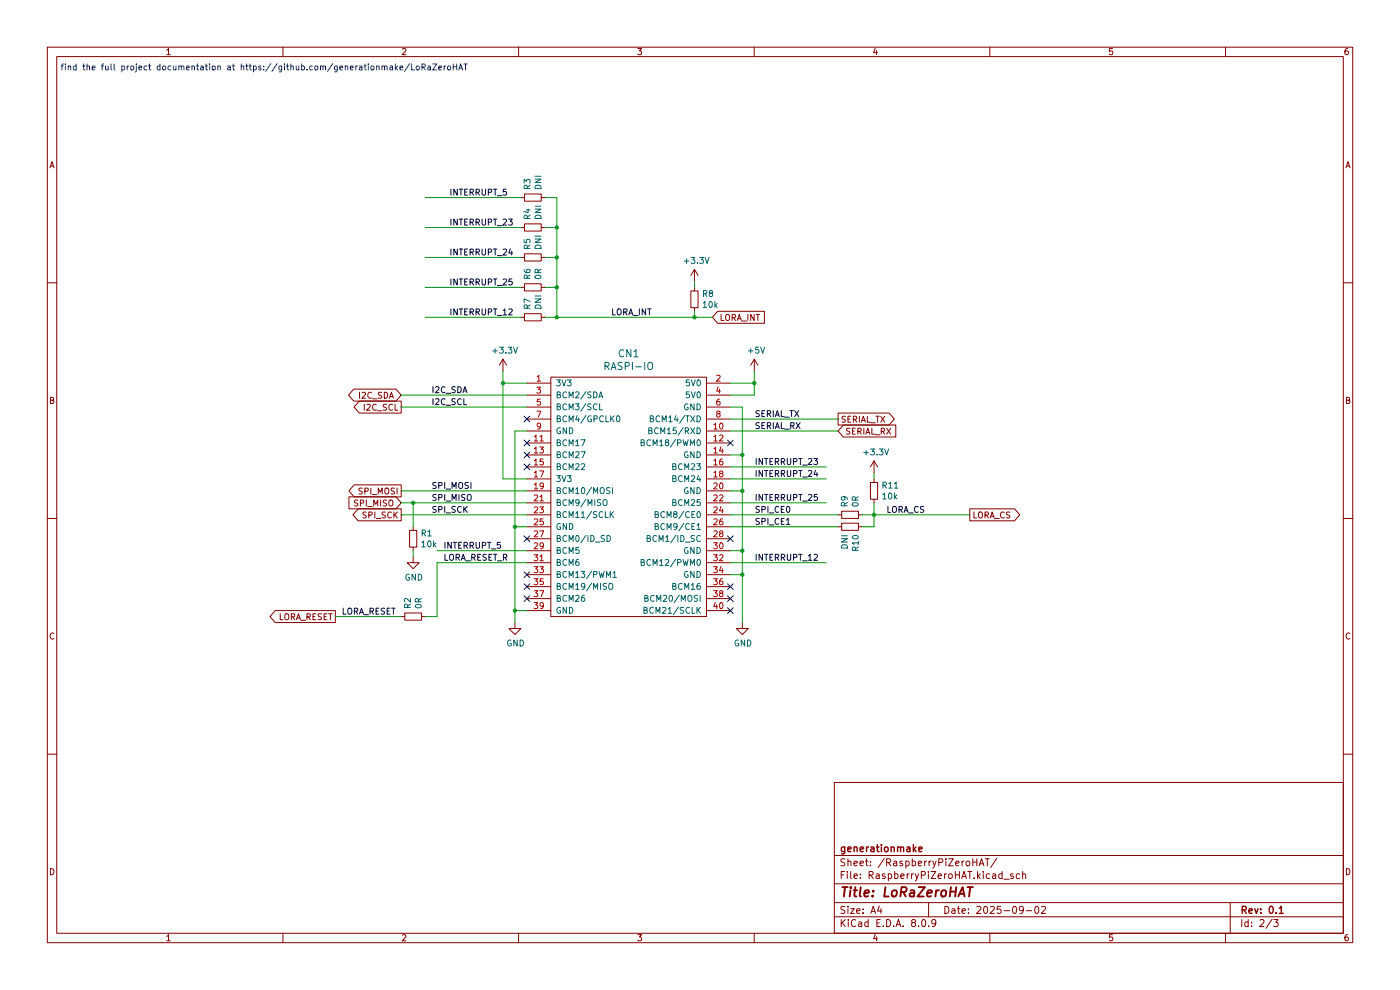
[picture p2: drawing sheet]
(kicad_sch
 (version 20231120)
 (generator "eeschema")
 (generator_version "8.0")
 (paper "A4")
 (title_block
  (title "LoRaZeroHAT")
  (date "2025-09-02")
  (rev "0.1")
  (company "generationmake"))
 (lib_symbols
  (symbol "CANFDZeroHAT-rescue:RASPI-IO-MODULE_compute"
   (pin_names
    (offset 1.016)) (exclude_from_sim no) (in_bom yes) (on_board yes)
   (property "Reference" "CN" (at 0 26.67 0) (effects (font (size 1.524 1.524))))
   (property "Value" "RASPI-IO-MODULE_compute" (at 0 -26.67 0) (effects (font (size 1.524 1.524))))
   (property "Footprint" "pin_headers:Pin_Header_Straight_2x20" (at -2.54 24.13 0) (effects (font (size 1.524 1.524)) (hide yes)))
   (property "Datasheet" "" (at 0 0 0) (effects (font (size 1.524 1.524))))
   (property "Description" "" (at 0 0 0) (effects (font (size 1.27 1.27)) (hide yes)))
   (symbol "RASPI-IO-MODULE_compute_0_1"
    (rectangle (start -16.51 25.4) (end 16.51 -25.4) (stroke (width 0) (type default)) (fill (type none))))
   (symbol "RASPI-IO-MODULE_compute_1_1"
    (pin input line (at -21.59 24.13 0) (length 5.08) (name "3V3" (effects (font (size 1.27 1.27)))) (number "1" (effects (font (size 1.27 1.27)))))
    (pin input line (at 21.59 13.97 180) (length 5.08) (name "BCM15/RXD" (effects (font (size 1.27 1.27)))) (number "10" (effects (font (size 1.27 1.27)))))
    (pin input line (at -21.59 11.43 0) (length 5.08) (name "BCM17" (effects (font (size 1.27 1.27)))) (number "11" (effects (font (size 1.27 1.27)))))
    (pin input line (at 21.59 11.43 180) (length 5.08) (name "BCM18/PWM0" (effects (font (size 1.27 1.27)))) (number "12" (effects (font (size 1.27 1.27)))))
    (pin input line (at -21.59 8.89 0) (length 5.08) (name "BCM27" (effects (font (size 1.27 1.27)))) (number "13" (effects (font (size 1.27 1.27)))))
    (pin input line (at 21.59 8.89 180) (length 5.08) (name "GND" (effects (font (size 1.27 1.27)))) (number "14" (effects (font (size 1.27 1.27)))))
    (pin input line (at -21.59 6.35 0) (length 5.08) (name "BCM22" (effects (font (size 1.27 1.27)))) (number "15" (effects (font (size 1.27 1.27)))))
    (pin input line (at 21.59 6.35 180) (length 5.08) (name "BCM23" (effects (font (size 1.27 1.27)))) (number "16" (effects (font (size 1.27 1.27)))))
    (pin input line (at -21.59 3.81 0) (length 5.08) (name "3V3" (effects (font (size 1.27 1.27)))) (number "17" (effects (font (size 1.27 1.27)))))
    (pin input line (at 21.59 3.81 180) (length 5.08) (name "BCM24" (effects (font (size 1.27 1.27)))) (number "18" (effects (font (size 1.27 1.27)))))
    (pin input line (at -21.59 1.27 0) (length 5.08) (name "BCM10/MOSI" (effects (font (size 1.27 1.27)))) (number "19" (effects (font (size 1.27 1.27)))))
    (pin input line (at 21.59 24.13 180) (length 5.08) (name "5V0" (effects (font (size 1.27 1.27)))) (number "2" (effects (font (size 1.27 1.27)))))
    (pin input line (at 21.59 1.27 180) (length 5.08) (name "GND" (effects (font (size 1.27 1.27)))) (number "20" (effects (font (size 1.27 1.27)))))
    (pin input line (at -21.59 -1.27 0) (length 5.08) (name "BCM9/MISO" (effects (font (size 1.27 1.27)))) (number "21" (effects (font (size 1.27 1.27)))))
    (pin input line (at 21.59 -1.27 180) (length 5.08) (name "BCM25" (effects (font (size 1.27 1.27)))) (number "22" (effects (font (size 1.27 1.27)))))
    (pin input line (at -21.59 -3.81 0) (length 5.08) (name "BCM11/SCLK" (effects (font (size 1.27 1.27)))) (number "23" (effects (font (size 1.27 1.27)))))
    (pin input line (at 21.59 -3.81 180) (length 5.08) (name "BCM8/CE0" (effects (font (size 1.27 1.27)))) (number "24" (effects (font (size 1.27 1.27)))))
    (pin input line (at -21.59 -6.35 0) (length 5.08) (name "GND" (effects (font (size 1.27 1.27)))) (number "25" (effects (font (size 1.27 1.27)))))
    (pin input line (at 21.59 -6.35 180) (length 5.08) (name "BCM9/CE1" (effects (font (size 1.27 1.27)))) (number "26" (effects (font (size 1.27 1.27)))))
    (pin input line (at -21.59 -8.89 0) (length 5.08) (name "BCM0/ID_SD" (effects (font (size 1.27 1.27)))) (number "27" (effects (font (size 1.27 1.27)))))
    (pin input line (at 21.59 -8.89 180) (length 5.08) (name "BCM1/ID_SC" (effects (font (size 1.27 1.27)))) (number "28" (effects (font (size 1.27 1.27)))))
    (pin input line (at -21.59 -11.43 0) (length 5.08) (name "BCM5" (effects (font (size 1.27 1.27)))) (number "29" (effects (font (size 1.27 1.27)))))
    (pin input line (at -21.59 21.59 0) (length 5.08) (name "BCM2/SDA" (effects (font (size 1.27 1.27)))) (number "3" (effects (font (size 1.27 1.27)))))
    (pin input line (at 21.59 -11.43 180) (length 5.08) (name "GND" (effects (font (size 1.27 1.27)))) (number "30" (effects (font (size 1.27 1.27)))))
    (pin input line (at -21.59 -13.97 0) (length 5.08) (name "BCM6" (effects (font (size 1.27 1.27)))) (number "31" (effects (font (size 1.27 1.27)))))
    (pin input line (at 21.59 -13.97 180) (length 5.08) (name "BCM12/PWM0" (effects (font (size 1.27 1.27)))) (number "32" (effects (font (size 1.27 1.27)))))
    (pin input line (at -21.59 -16.51 0) (length 5.08) (name "BCM13/PWM1" (effects (font (size 1.27 1.27)))) (number "33" (effects (font (size 1.27 1.27)))))
    (pin input line (at 21.59 -16.51 180) (length 5.08) (name "GND" (effects (font (size 1.27 1.27)))) (number "34" (effects (font (size 1.27 1.27)))))
    (pin input line (at -21.59 -19.05 0) (length 5.08) (name "BCM19/MISO" (effects (font (size 1.27 1.27)))) (number "35" (effects (font (size 1.27 1.27)))))
    (pin input line (at 21.59 -19.05 180) (length 5.08) (name "BCM16" (effects (font (size 1.27 1.27)))) (number "36" (effects (font (size 1.27 1.27)))))
    (pin input line (at -21.59 -21.59 0) (length 5.08) (name "BCM26" (effects (font (size 1.27 1.27)))) (number "37" (effects (font (size 1.27 1.27)))))
    (pin input line (at 21.59 -21.59 180) (length 5.08) (name "BCM20/MOSI" (effects (font (size 1.27 1.27)))) (number "38" (effects (font (size 1.27 1.27)))))
    (pin input line (at -21.59 -24.13 0) (length 5.08) (name "GND" (effects (font (size 1.27 1.27)))) (number "39" (effects (font (size 1.27 1.27)))))
    (pin input line (at 21.59 21.59 180) (length 5.08) (name "5V0" (effects (font (size 1.27 1.27)))) (number "4" (effects (font (size 1.27 1.27)))))
    (pin input line (at 21.59 -24.13 180) (length 5.08) (name "BCM21/SCLK" (effects (font (size 1.27 1.27)))) (number "40" (effects (font (size 1.27 1.27)))))
    (pin input line (at -21.59 19.05 0) (length 5.08) (name "BCM3/SCL" (effects (font (size 1.27 1.27)))) (number "5" (effects (font (size 1.27 1.27)))))
    (pin input line (at 21.59 19.05 180) (length 5.08) (name "GND" (effects (font (size 1.27 1.27)))) (number "6" (effects (font (size 1.27 1.27)))))
    (pin input line (at -21.59 16.51 0) (length 5.08) (name "BCM4/GPCLK0" (effects (font (size 1.27 1.27)))) (number "7" (effects (font (size 1.27 1.27)))))
    (pin input line (at 21.59 16.51 180) (length 5.08) (name "BCM14/TXD" (effects (font (size 1.27 1.27)))) (number "8" (effects (font (size 1.27 1.27)))))
    (pin input line (at -21.59 13.97 0) (length 5.08) (name "GND" (effects (font (size 1.27 1.27)))) (number "9" (effects (font (size 1.27 1.27)))))))
  (symbol "Device:R_Small"
   (pin_numbers hide)
   (pin_names
    (offset 0.254) hide) (exclude_from_sim no) (in_bom yes) (on_board yes)
   (property "Reference" "R" (at 0.762 0.508 0) (effects (font (size 1.27 1.27)) (justify left)))
   (property "Value" "R_Small" (at 0.762 -1.016 0) (effects (font (size 1.27 1.27)) (justify left)))
   (property "Footprint" "" (at 0 0 0) (effects (font (size 1.27 1.27)) (hide yes)))
   (property "Datasheet" "~" (at 0 0 0) (effects (font (size 1.27 1.27)) (hide yes)))
   (property "Description" "Resistor, small symbol" (at 0 0 0) (effects (font (size 1.27 1.27)) (hide yes)))
   (symbol "R_Small_0_1"
    (rectangle (start -0.762 1.778) (end 0.762 -1.778) (stroke (width 0.2032) (type default)) (fill (type none))))
   (symbol "R_Small_1_1"
    (pin passive line (at 0 2.54 270) (length 0.762) (name "~" (effects (font (size 1.27 1.27)))) (number "1" (effects (font (size 1.27 1.27)))))
    (pin passive line (at 0 -2.54 90) (length 0.762) (name "~" (effects (font (size 1.27 1.27)))) (number "2" (effects (font (size 1.27 1.27)))))))
  (symbol "power:+3.3V"
   (power)
   (pin_names
    (offset 0)) (exclude_from_sim no) (in_bom yes) (on_board yes)
   (property "Reference" "#PWR" (at 0 -3.81 0) (effects (font (size 1.27 1.27)) (hide yes)))
   (property "Value" "+3.3V" (at 0 3.556 0) (effects (font (size 1.27 1.27))))
   (property "Footprint" "" (at 0 0 0) (effects (font (size 1.27 1.27)) (hide yes)))
   (property "Datasheet" "" (at 0 0 0) (effects (font (size 1.27 1.27)) (hide yes)))
   (property "Description" "Power symbol creates a global label with name \"+3.3V\"" (at 0 0 0) (effects (font (size 1.27 1.27)) (hide yes)))
   (symbol "+3.3V_0_1"
    (polyline (pts (xy -0.762 1.27) (xy 0 2.54)) (stroke (width 0) (type default)) (fill (type none)))
    (polyline (pts (xy 0 0) (xy 0 2.54)) (stroke (width 0) (type default)) (fill (type none)))
    (polyline (pts (xy 0 2.54) (xy 0.762 1.27)) (stroke (width 0) (type default)) (fill (type none))))
   (symbol "+3.3V_1_1"
    (pin power_in line (at 0 0 90) (length 0) hide (name "+3.3V" (effects (font (size 1.27 1.27)))) (number "1" (effects (font (size 1.27 1.27)))))))
  (symbol "power:+5V"
   (power)
   (pin_names
    (offset 0)) (exclude_from_sim no) (in_bom yes) (on_board yes)
   (property "Reference" "#PWR" (at 0 -3.81 0) (effects (font (size 1.27 1.27)) (hide yes)))
   (property "Value" "+5V" (at 0 3.556 0) (effects (font (size 1.27 1.27))))
   (property "Footprint" "" (at 0 0 0) (effects (font (size 1.27 1.27)) (hide yes)))
   (property "Datasheet" "" (at 0 0 0) (effects (font (size 1.27 1.27)) (hide yes)))
   (property "Description" "Power symbol creates a global label with name \"+5V\"" (at 0 0 0) (effects (font (size 1.27 1.27)) (hide yes)))
   (symbol "+5V_0_1"
    (polyline (pts (xy -0.762 1.27) (xy 0 2.54)) (stroke (width 0) (type default)) (fill (type none)))
    (polyline (pts (xy 0 0) (xy 0 2.54)) (stroke (width 0) (type default)) (fill (type none)))
    (polyline (pts (xy 0 2.54) (xy 0.762 1.27)) (stroke (width 0) (type default)) (fill (type none))))
   (symbol "+5V_1_1"
    (pin power_in line (at 0 0 90) (length 0) hide (name "+5V" (effects (font (size 1.27 1.27)))) (number "1" (effects (font (size 1.27 1.27)))))))
  (symbol "power:GND"
   (power)
   (pin_names
    (offset 0)) (exclude_from_sim no) (in_bom yes) (on_board yes)
   (property "Reference" "#PWR" (at 0 -6.35 0) (effects (font (size 1.27 1.27)) (hide yes)))
   (property "Value" "GND" (at 0 -3.81 0) (effects (font (size 1.27 1.27))))
   (property "Footprint" "" (at 0 0 0) (effects (font (size 1.27 1.27)) (hide yes)))
   (property "Datasheet" "" (at 0 0 0) (effects (font (size 1.27 1.27)) (hide yes)))
   (property "Description" "Power symbol creates a global label with name \"GND\" , ground" (at 0 0 0) (effects (font (size 1.27 1.27)) (hide yes)))
   (symbol "GND_0_1"
    (polyline (pts (xy 0 0) (xy 0 -1.27) (xy 1.27 -1.27) (xy 0 -2.54) (xy -1.27 -1.27) (xy 0 -1.27)) (stroke (width 0) (type default)) (fill (type none))))
   (symbol "GND_1_1"
    (pin power_in line (at 0 0 270) (length 0) hide (name "GND" (effects (font (size 1.27 1.27)))) (number "1" (effects (font (size 1.27 1.27))))))))
 (junction
  (at 109.22 129.54)
  (diameter 0)
  (color 0 0 0 0))
 (junction
  (at 106.68 81.28)
  (diameter 0)
  (color 0 0 0 0))
 (junction
  (at 118.11 48.26)
  (diameter 0)
  (color 0 0 0 0))
 (junction
  (at 109.22 111.76)
  (diameter 0)
  (color 0 0 0 0))
 (junction
  (at 157.48 121.92)
  (diameter 0)
  (color 0 0 0 0))
 (junction
  (at 118.11 67.31)
  (diameter 0)
  (color 0 0 0 0))
 (junction
  (at 118.11 60.96)
  (diameter 0)
  (color 0 0 0 0))
 (junction
  (at 118.11 54.61)
  (diameter 0)
  (color 0 0 0 0))
 (junction
  (at 157.48 104.14)
  (diameter 0)
  (color 0 0 0 0))
 (junction
  (at 147.32 67.31)
  (diameter 0)
  (color 0 0 0 0))
 (junction
  (at 185.42 109.22)
  (diameter 0)
  (color 0 0 0 0))
 (junction
  (at 157.48 116.84)
  (diameter 0)
  (color 0 0 0 0))
 (junction
  (at 157.48 96.52)
  (diameter 0)
  (color 0 0 0 0))
 (junction
  (at 87.63 106.68)
  (diameter 0)
  (color 0 0 0 0))
 (junction
  (at 160.02 81.28)
  (diameter 0)
  (color 0 0 0 0))
 (no_connect
  (at 111.76 93.98))
 (no_connect
  (at 111.76 96.52))
 (no_connect
  (at 111.76 127))
 (no_connect
  (at 111.76 124.46))
 (no_connect
  (at 111.76 121.92))
 (no_connect
  (at 111.76 88.9))
 (no_connect
  (at 111.76 99.06))
 (no_connect
  (at 154.94 124.46))
 (no_connect
  (at 154.94 114.3))
 (no_connect
  (at 154.94 129.54))
 (no_connect
  (at 154.94 127))
 (no_connect
  (at 154.94 93.98))
 (no_connect
  (at 111.76 114.3))
 (wire
  (pts (xy 90.17 54.61) (xy 110.49 54.61))
  (stroke (width 0) (type default)))
 (wire
  (pts (xy 147.32 67.31) (xy 151.13 67.31))
  (stroke (width 0) (type default)))
 (wire
  (pts (xy 182.88 109.22) (xy 185.42 109.22))
  (stroke (width 0) (type default)))
 (wire
  (pts (xy 90.17 60.96) (xy 110.49 60.96))
  (stroke (width 0) (type default)))
 (wire
  (pts (xy 154.94 81.28) (xy 160.02 81.28))
  (stroke (width 0) (type default)))
 (wire
  (pts (xy 118.11 54.61) (xy 118.11 60.96))
  (stroke (width 0) (type default)))
 (wire
  (pts (xy 92.71 116.84) (xy 111.76 116.84))
  (stroke (width 0) (type default)))
 (wire
  (pts (xy 92.71 119.38) (xy 92.71 130.81))
  (stroke (width 0) (type default)))
 (wire
  (pts (xy 85.09 106.68) (xy 87.63 106.68))
  (stroke (width 0) (type default)))
 (wire
  (pts (xy 157.48 116.84) (xy 157.48 121.92))
  (stroke (width 0) (type default)))
 (wire
  (pts (xy 85.09 86.36) (xy 111.76 86.36))
  (stroke (width 0) (type default)))
 (wire
  (pts (xy 115.57 60.96) (xy 118.11 60.96))
  (stroke (width 0) (type default)))
 (wire
  (pts (xy 154.94 121.92) (xy 157.48 121.92))
  (stroke (width 0) (type default)))
 (wire
  (pts (xy 177.8 111.76) (xy 154.94 111.76))
  (stroke (width 0) (type default)))
 (wire
  (pts (xy 106.68 81.28) (xy 106.68 78.74))
  (stroke (width 0) (type default)))
 (wire
  (pts (xy 154.94 96.52) (xy 157.48 96.52))
  (stroke (width 0) (type default)))
 (wire
  (pts (xy 90.17 67.31) (xy 110.49 67.31))
  (stroke (width 0) (type default)))
 (wire
  (pts (xy 115.57 54.61) (xy 118.11 54.61))
  (stroke (width 0) (type default)))
 (wire
  (pts (xy 90.17 41.91) (xy 110.49 41.91))
  (stroke (width 0) (type default)))
 (wire
  (pts (xy 185.42 100.33) (xy 185.42 101.6))
  (stroke (width 0) (type default)))
 (wire
  (pts (xy 90.17 48.26) (xy 110.49 48.26))
  (stroke (width 0) (type default)))
 (wire
  (pts (xy 157.48 104.14) (xy 157.48 116.84))
  (stroke (width 0) (type default)))
 (wire
  (pts (xy 154.94 86.36) (xy 157.48 86.36))
  (stroke (width 0) (type default)))
 (wire
  (pts (xy 154.94 99.06) (xy 175.26 99.06))
  (stroke (width 0) (type default)))
 (wire
  (pts (xy 71.12 130.81) (xy 85.09 130.81))
  (stroke (width 0) (type default)))
 (wire
  (pts (xy 157.48 86.36) (xy 157.48 96.52))
  (stroke (width 0) (type default)))
 (wire
  (pts (xy 177.8 88.9) (xy 154.94 88.9))
  (stroke (width 0) (type default)))
 (wire
  (pts (xy 111.76 101.6) (xy 106.68 101.6))
  (stroke (width 0) (type default)))
 (wire
  (pts (xy 154.94 83.82) (xy 160.02 83.82))
  (stroke (width 0) (type default)))
 (wire
  (pts (xy 177.8 109.22) (xy 154.94 109.22))
  (stroke (width 0) (type default)))
 (wire
  (pts (xy 185.42 111.76) (xy 185.42 109.22))
  (stroke (width 0) (type default)))
 (wire
  (pts (xy 185.42 106.68) (xy 185.42 109.22))
  (stroke (width 0) (type default)))
 (wire
  (pts (xy 111.76 81.28) (xy 106.68 81.28))
  (stroke (width 0) (type default)))
 (wire
  (pts (xy 157.48 96.52) (xy 157.48 104.14))
  (stroke (width 0) (type default)))
 (wire
  (pts (xy 154.94 116.84) (xy 157.48 116.84))
  (stroke (width 0) (type default)))
 (wire
  (pts (xy 85.09 104.14) (xy 111.76 104.14))
  (stroke (width 0) (type default)))
 (wire
  (pts (xy 92.71 119.38) (xy 111.76 119.38))
  (stroke (width 0) (type default)))
 (wire
  (pts (xy 111.76 129.54) (xy 109.22 129.54))
  (stroke (width 0) (type default)))
 (wire
  (pts (xy 154.94 104.14) (xy 157.48 104.14))
  (stroke (width 0) (type default)))
 (wire
  (pts (xy 157.48 121.92) (xy 157.48 132.08))
  (stroke (width 0) (type default)))
 (wire
  (pts (xy 160.02 81.28) (xy 160.02 83.82))
  (stroke (width 0) (type default)))
 (wire
  (pts (xy 154.94 119.38) (xy 175.26 119.38))
  (stroke (width 0) (type default)))
 (wire
  (pts (xy 109.22 91.44) (xy 109.22 111.76))
  (stroke (width 0) (type default)))
 (wire
  (pts (xy 109.22 129.54) (xy 109.22 132.08))
  (stroke (width 0) (type default)))
 (wire
  (pts (xy 92.71 130.81) (xy 90.17 130.81))
  (stroke (width 0) (type default)))
 (wire
  (pts (xy 106.68 101.6) (xy 106.68 81.28))
  (stroke (width 0) (type default)))
 (wire
  (pts (xy 85.09 83.82) (xy 111.76 83.82))
  (stroke (width 0) (type default)))
 (wire
  (pts (xy 111.76 91.44) (xy 109.22 91.44))
  (stroke (width 0) (type default)))
 (wire
  (pts (xy 177.8 91.44) (xy 154.94 91.44))
  (stroke (width 0) (type default)))
 (wire
  (pts (xy 87.63 106.68) (xy 111.76 106.68))
  (stroke (width 0) (type default)))
 (wire
  (pts (xy 115.57 67.31) (xy 118.11 67.31))
  (stroke (width 0) (type default)))
 (wire
  (pts (xy 85.09 109.22) (xy 111.76 109.22))
  (stroke (width 0) (type default)))
 (wire
  (pts (xy 147.32 66.04) (xy 147.32 67.31))
  (stroke (width 0) (type default)))
 (wire
  (pts (xy 87.63 106.68) (xy 87.63 111.76))
  (stroke (width 0) (type default)))
 (wire
  (pts (xy 154.94 101.6) (xy 175.26 101.6))
  (stroke (width 0) (type default)))
 (wire
  (pts (xy 87.63 116.84) (xy 87.63 118.11))
  (stroke (width 0) (type default)))
 (wire
  (pts (xy 160.02 78.74) (xy 160.02 81.28))
  (stroke (width 0) (type default)))
 (wire
  (pts (xy 147.32 59.69) (xy 147.32 60.96))
  (stroke (width 0) (type default)))
 (wire
  (pts (xy 185.42 109.22) (xy 205.74 109.22))
  (stroke (width 0) (type default)))
 (wire
  (pts (xy 118.11 41.91) (xy 115.57 41.91))
  (stroke (width 0) (type default)))
 (wire
  (pts (xy 154.94 106.68) (xy 175.26 106.68))
  (stroke (width 0) (type default)))
 (wire
  (pts (xy 115.57 48.26) (xy 118.11 48.26))
  (stroke (width 0) (type default)))
 (wire
  (pts (xy 111.76 111.76) (xy 109.22 111.76))
  (stroke (width 0) (type default)))
 (wire
  (pts (xy 118.11 41.91) (xy 118.11 48.26))
  (stroke (width 0) (type default)))
 (wire
  (pts (xy 182.88 111.76) (xy 185.42 111.76))
  (stroke (width 0) (type default)))
 (wire
  (pts (xy 118.11 60.96) (xy 118.11 67.31))
  (stroke (width 0) (type default)))
 (wire
  (pts (xy 118.11 48.26) (xy 118.11 54.61))
  (stroke (width 0) (type default)))
 (wire
  (pts (xy 118.11 67.31) (xy 147.32 67.31))
  (stroke (width 0) (type default)))
 (wire
  (pts (xy 109.22 111.76) (xy 109.22 129.54))
  (stroke (width 0) (type default)))
 (text "find the full project documentation at https://github.com/generationmake/LoRaZeroHAT"
  (exclude_from_sim no)
  (at 12.7 15.24 0)
  (effects (font (size 1.27 1.27)) (justify left bottom)))
 (label "SPI_CE0"
  (at 160.02 109.22 0)
  (effects (font (size 1.27 1.27)) (justify left bottom)))
 (label "INTERRUPT_12"
  (at 160.02 119.38 0)
  (effects (font (size 1.27 1.27)) (justify left bottom)))
 (label "INTERRUPT_24"
  (at 160.02 101.6 0)
  (effects (font (size 1.27 1.27)) (justify left bottom)))
 (label "INTERRUPT_25"
  (at 160.02 106.68 0)
  (effects (font (size 1.27 1.27)) (justify left bottom)))
 (label "LORA_INT"
  (at 129.54 67.31 0)
  (effects (font (size 1.27 1.27)) (justify left bottom)))
 (label "LORA_CS"
  (at 187.96 109.22 0)
  (effects (font (size 1.27 1.27)) (justify left bottom)))
 (label "LORA_RESET_R"
  (at 93.98 119.38 0)
  (effects (font (size 1.27 1.27)) (justify left bottom)))
 (label "INTERRUPT_12"
  (at 95.25 67.31 0)
  (effects (font (size 1.27 1.27)) (justify left bottom)))
 (label "INTERRUPT_24"
  (at 95.25 54.61 0)
  (effects (font (size 1.27 1.27)) (justify left bottom)))
 (label "LORA_RESET"
  (at 72.39 130.81 0)
  (effects (font (size 1.27 1.27)) (justify left bottom)))
 (label "INTERRUPT_23"
  (at 95.25 48.26 0)
  (effects (font (size 1.27 1.27)) (justify left bottom)))
 (label "INTERRUPT_5"
  (at 95.25 41.91 0)
  (effects (font (size 1.27 1.27)) (justify left bottom)))
 (label "I2C_SDA"
  (at 91.44 83.82 0)
  (effects (font (size 1.27 1.27)) (justify left bottom)))
 (label "INTERRUPT_23"
  (at 160.02 99.06 0)
  (effects (font (size 1.27 1.27)) (justify left bottom)))
 (label "INTERRUPT_5"
  (at 93.98 116.84 0)
  (effects (font (size 1.27 1.27)) (justify left bottom)))
 (label "SERIAL_TX"
  (at 160.02 88.9 0)
  (effects (font (size 1.27 1.27)) (justify left bottom)))
 (label "I2C_SCL"
  (at 91.44 86.36 0)
  (effects (font (size 1.27 1.27)) (justify left bottom)))
 (label "SERIAL_RX"
  (at 160.02 91.44 0)
  (effects (font (size 1.27 1.27)) (justify left bottom)))
 (label "SPI_MOSI"
  (at 91.44 104.14 0)
  (effects (font (size 1.27 1.27)) (justify left bottom)))
 (label "INTERRUPT_25"
  (at 95.25 60.96 0)
  (effects (font (size 1.27 1.27)) (justify left bottom)))
 (label "SPI_MISO"
  (at 91.44 106.68 0)
  (effects (font (size 1.27 1.27)) (justify left bottom)))
 (label "SPI_SCK"
  (at 91.44 109.22 0)
  (effects (font (size 1.27 1.27)) (justify left bottom)))
 (label "SPI_CE1"
  (at 160.02 111.76 0)
  (effects (font (size 1.27 1.27)) (justify left bottom)))
 (global_label "LORA_INT"
  (shape input)
  (at 151.13 67.31 0)
  (fields_autoplaced yes)
  (effects (font (size 1.27 1.27)) (justify left))
  (property "Intersheetrefs" "${INTERSHEET_REFS}" (at 162.7029 67.31 0) (effects (font (size 1.27 1.27)) (justify left) (hide yes))))
 (global_label "LORA_RESET"
  (shape output)
  (at 71.12 130.81 180)
  (fields_autoplaced yes)
  (effects (font (size 1.27 1.27)) (justify right))
  (property "Intersheetrefs" "${INTERSHEET_REFS}" (at 56.7049 130.81 0) (effects (font (size 1.27 1.27)) (justify right) (hide yes))))
 (global_label "SPI_SCK"
  (shape output)
  (at 85.09 109.22 180)
  (fields_autoplaced yes)
  (effects (font (size 1.27 1.27)) (justify right))
  (property "Intersheetrefs" "${INTERSHEET_REFS}" (at 74.3034 109.22 0) (effects (font (size 1.27 1.27)) (justify right) (hide yes))))
 (global_label "SPI_MOSI"
  (shape output)
  (at 85.09 104.14 180)
  (fields_autoplaced yes)
  (effects (font (size 1.27 1.27)) (justify right))
  (property "Intersheetrefs" "${INTERSHEET_REFS}" (at 73.4567 104.14 0) (effects (font (size 1.27 1.27)) (justify right) (hide yes))))
 (global_label "SPI_MISO"
  (shape input)
  (at 85.09 106.68 180)
  (fields_autoplaced yes)
  (effects (font (size 1.27 1.27)) (justify right))
  (property "Intersheetrefs" "${INTERSHEET_REFS}" (at 73.4567 106.68 0) (effects (font (size 1.27 1.27)) (justify right) (hide yes))))
 (global_label "LORA_CS"
  (shape output)
  (at 205.74 109.22 0)
  (fields_autoplaced yes)
  (effects (font (size 1.27 1.27)) (justify left))
  (property "Intersheetrefs" "${INTERSHEET_REFS}" (at 216.8895 109.22 0) (effects (font (size 1.27 1.27)) (justify left) (hide yes))))
 (global_label "I2C_SDA"
  (shape bidirectional)
  (at 85.09 83.82 180)
  (fields_autoplaced yes)
  (effects (font (size 1.27 1.27)) (justify right))
  (property "Intersheetrefs" "${INTERSHEET_REFS}" (at 73.3735 83.82 0) (effects (font (size 1.27 1.27)) (justify right) (hide yes))))
 (global_label "SERIAL_TX"
  (shape output)
  (at 177.8 88.9 0)
  (fields_autoplaced yes)
  (effects (font (size 1.27 1.27)) (justify left))
  (property "Intersheetrefs" "${INTERSHEET_REFS}" (at 190.2799 88.9 0) (effects (font (size 1.27 1.27)) (justify left) (hide yes))))
 (global_label "I2C_SCL"
  (shape output)
  (at 85.09 86.36 180)
  (fields_autoplaced yes)
  (effects (font (size 1.27 1.27)) (justify right))
  (property "Intersheetrefs" "${INTERSHEET_REFS}" (at 74.5453 86.36 0) (effects (font (size 1.27 1.27)) (justify right) (hide yes))))
 (global_label "SERIAL_RX"
  (shape input)
  (at 177.8 91.44 0)
  (fields_autoplaced yes)
  (effects (font (size 1.27 1.27)) (justify left))
  (property "Intersheetrefs" "${INTERSHEET_REFS}" (at 190.5823 91.44 0) (effects (font (size 1.27 1.27)) (justify left) (hide yes))))
 (symbol
  (lib_id "CANFDZeroHAT-rescue:RASPI-IO-MODULE_compute")
  (at 133.35 105.41 0)
  (unit 1)
  (exclude_from_sim no)
  (in_bom yes)
  (on_board yes)
  (dnp no)
  (property "Reference" "CN1" (at 133.35 75.0062 0) (effects (font (size 1.524 1.524))))
  (property "Value" "RASPI-IO" (at 133.35 77.6986 0) (effects (font (size 1.524 1.524))))
  (property "Footprint" "generationmake:RASPI_ZERO_HAT_EDGE" (at 130.81 81.28 0) (effects (font (size 1.524 1.524)) (hide yes)))
  (property "Datasheet" "" (at 133.35 105.41 0) (effects (font (size 1.524 1.524))))
  (property "Description" "" (at 133.35 105.41 0) (effects (font (size 1.27 1.27)) (hide yes)))
  (property "LCSC" "C50982" (at 133.35 105.41 0) (effects (font (size 1.27 1.27)) (hide yes)))
  (pin "1")
  (pin "10")
  (pin "11")
  (pin "12")
  (pin "13")
  (pin "14")
  (pin "15")
  (pin "16")
  (pin "17")
  (pin "18")
  (pin "19")
  (pin "2")
  (pin "20")
  (pin "21")
  (pin "22")
  (pin "23")
  (pin "24")
  (pin "25")
  (pin "26")
  (pin "27")
  (pin "28")
  (pin "29")
  (pin "3")
  (pin "30")
  (pin "31")
  (pin "32")
  (pin "33")
  (pin "34")
  (pin "35")
  (pin "36")
  (pin "37")
  (pin "38")
  (pin "39")
  (pin "4")
  (pin "40")
  (pin "5")
  (pin "6")
  (pin "7")
  (pin "8")
  (pin "9")
  (instances (project "" (path "" (reference "CN1") (unit 1))) (project "" (path "" (reference "CN1") (unit 1)))))
 (symbol
  (lib_id "power:+3.3V")
  (at 106.68 78.74 0)
  (unit 1)
  (exclude_from_sim no)
  (in_bom yes)
  (on_board yes)
  (dnp no)
  (property "Reference" "#PWR2" (at 106.68 82.55 0) (effects (font (size 1.27 1.27)) (hide yes)))
  (property "Value" "+3.3V" (at 107.061 74.3458 0) (effects (font (size 1.27 1.27))))
  (property "Footprint" "" (at 106.68 78.74 0) (effects (font (size 1.27 1.27))))
  (property "Datasheet" "" (at 106.68 78.74 0) (effects (font (size 1.27 1.27))))
  (property "Description" "" (at 106.68 78.74 0) (effects (font (size 1.27 1.27)) (hide yes)))
  (pin "1")
  (instances (project "" (path "" (reference "#PWR2") (unit 1))) (project "" (path "" (reference "#PWR0101") (unit 1)))))
 (symbol
  (lib_id "power:GND")
  (at 109.22 132.08 0)
  (unit 1)
  (exclude_from_sim no)
  (in_bom yes)
  (on_board yes)
  (dnp no)
  (property "Reference" "#PWR3" (at 109.22 138.43 0) (effects (font (size 1.27 1.27)) (hide yes)))
  (property "Value" "GND" (at 109.347 136.4742 0) (effects (font (size 1.27 1.27))))
  (property "Footprint" "" (at 109.22 132.08 0) (effects (font (size 1.27 1.27))))
  (property "Datasheet" "" (at 109.22 132.08 0) (effects (font (size 1.27 1.27))))
  (property "Description" "" (at 109.22 132.08 0) (effects (font (size 1.27 1.27)) (hide yes)))
  (pin "1")
  (instances (project "" (path "" (reference "#PWR3") (unit 1))) (project "" (path "" (reference "#PWR0102") (unit 1)))))
 (symbol
  (lib_id "power:GND")
  (at 157.48 132.08 0)
  (unit 1)
  (exclude_from_sim no)
  (in_bom yes)
  (on_board yes)
  (dnp no)
  (property "Reference" "#PWR5" (at 157.48 138.43 0) (effects (font (size 1.27 1.27)) (hide yes)))
  (property "Value" "GND" (at 157.607 136.4742 0) (effects (font (size 1.27 1.27))))
  (property "Footprint" "" (at 157.48 132.08 0) (effects (font (size 1.27 1.27))))
  (property "Datasheet" "" (at 157.48 132.08 0) (effects (font (size 1.27 1.27))))
  (property "Description" "" (at 157.48 132.08 0) (effects (font (size 1.27 1.27)) (hide yes)))
  (pin "1")
  (instances (project "" (path "" (reference "#PWR5") (unit 1))) (project "" (path "" (reference "#PWR0103") (unit 1)))))
 (symbol
  (lib_id "power:+5V")
  (at 160.02 78.74 0)
  (unit 1)
  (exclude_from_sim no)
  (in_bom yes)
  (on_board yes)
  (dnp no)
  (property "Reference" "#PWR6" (at 160.02 82.55 0) (effects (font (size 1.27 1.27)) (hide yes)))
  (property "Value" "+5V" (at 160.401 74.3458 0) (effects (font (size 1.27 1.27))))
  (property "Footprint" "" (at 160.02 78.74 0) (effects (font (size 1.27 1.27))))
  (property "Datasheet" "" (at 160.02 78.74 0) (effects (font (size 1.27 1.27))))
  (property "Description" "" (at 160.02 78.74 0) (effects (font (size 1.27 1.27)) (hide yes)))
  (pin "1")
  (instances (project "" (path "" (reference "#PWR6") (unit 1))) (project "" (path "" (reference "#PWR0104") (unit 1)))))
 (symbol
  (lib_id "Device:R_Small")
  (at 185.42 104.14 0)
  (unit 1)
  (exclude_from_sim no)
  (in_bom yes)
  (on_board yes)
  (dnp no)
  (property "Reference" "R11" (at 186.9186 102.9716 0) (effects (font (size 1.27 1.27)) (justify left)))
  (property "Value" "10k" (at 186.9186 105.283 0) (effects (font (size 1.27 1.27)) (justify left)))
  (property "Footprint" "Resistor_SMD:R_0603_1608Metric" (at 185.42 107.95 0) (effects (font (size 1.27 1.27)) (hide yes)))
  (property "Datasheet" "" (at 185.42 104.14 0) (effects (font (size 1.27 1.27))))
  (property "Description" "" (at 185.42 104.14 0) (effects (font (size 1.27 1.27)) (hide yes)))
  (property "LCSC" "C25804" (at 185.42 104.14 0) (effects (font (size 1.27 1.27)) (hide yes)))
  (pin "1")
  (pin "2")
  (instances (project "" (path "" (reference "R11") (unit 1))) (project "" (path "" (reference "R3") (unit 1)))))
 (symbol
  (lib_id "power:+3.3V")
  (at 185.42 100.33 0)
  (unit 1)
  (exclude_from_sim no)
  (in_bom yes)
  (on_board yes)
  (dnp no)
  (property "Reference" "#PWR7" (at 185.42 104.14 0) (effects (font (size 1.27 1.27)) (hide yes)))
  (property "Value" "+3.3V" (at 185.801 95.9358 0) (effects (font (size 1.27 1.27))))
  (property "Footprint" "" (at 185.42 100.33 0) (effects (font (size 1.27 1.27))))
  (property "Datasheet" "" (at 185.42 100.33 0) (effects (font (size 1.27 1.27))))
  (property "Description" "" (at 185.42 100.33 0) (effects (font (size 1.27 1.27)) (hide yes)))
  (pin "1")
  (instances (project "" (path "" (reference "#PWR7") (unit 1))) (project "" (path "" (reference "#PWR010") (unit 1)))))
 (symbol
  (lib_id "Device:R_Small")
  (at 180.34 109.22 90)
  (unit 1)
  (exclude_from_sim no)
  (in_bom yes)
  (on_board yes)
  (dnp no)
  (property "Reference" "R9" (at 179.1716 107.7214 0) (effects (font (size 1.27 1.27)) (justify left)))
  (property "Value" "0R" (at 181.483 107.7214 0) (effects (font (size 1.27 1.27)) (justify left)))
  (property "Footprint" "Resistor_SMD:R_0603_1608Metric" (at 184.15 109.22 0) (effects (font (size 1.27 1.27)) (hide yes)))
  (property "Datasheet" "" (at 180.34 109.22 0) (effects (font (size 1.27 1.27))))
  (property "Description" "" (at 180.34 109.22 0) (effects (font (size 1.27 1.27)) (hide yes)))
  (property "LCSC" "C2889381" (at 180.34 109.22 0) (effects (font (size 1.27 1.27)) (hide yes)))
  (pin "1")
  (pin "2")
  (instances (project "" (path "" (reference "R9") (unit 1))) (project "" (path "" (reference "R1") (unit 1)))))
 (symbol
  (lib_id "Device:R_Small")
  (at 180.34 111.76 270)
  (unit 1)
  (exclude_from_sim no)
  (in_bom no)
  (on_board yes)
  (dnp no)
  (property "Reference" "R10" (at 181.5084 113.2586 0) (effects (font (size 1.27 1.27)) (justify left)))
  (property "Value" "DNI" (at 179.197 113.2586 0) (effects (font (size 1.27 1.27)) (justify left)))
  (property "Footprint" "Resistor_SMD:R_0603_1608Metric" (at 176.53 111.76 0) (effects (font (size 1.27 1.27)) (hide yes)))
  (property "Datasheet" "" (at 180.34 111.76 0) (effects (font (size 1.27 1.27))))
  (property "Description" "" (at 180.34 111.76 0) (effects (font (size 1.27 1.27)) (hide yes)))
  (pin "1")
  (pin "2")
  (instances (project "" (path "" (reference "R10") (unit 1))) (project "" (path "" (reference "R2") (unit 1)))))
 (symbol
  (lib_id "Device:R_Small")
  (at 147.32 63.5 0)
  (unit 1)
  (exclude_from_sim no)
  (in_bom yes)
  (on_board yes)
  (dnp no)
  (property "Reference" "R8" (at 148.8186 62.3316 0) (effects (font (size 1.27 1.27)) (justify left)))
  (property "Value" "10k" (at 148.8186 64.643 0) (effects (font (size 1.27 1.27)) (justify left)))
  (property "Footprint" "Resistor_SMD:R_0603_1608Metric" (at 147.32 67.31 0) (effects (font (size 1.27 1.27)) (hide yes)))
  (property "Datasheet" "" (at 147.32 63.5 0) (effects (font (size 1.27 1.27))))
  (property "Description" "" (at 147.32 63.5 0) (effects (font (size 1.27 1.27)) (hide yes)))
  (property "LCSC" "C25804" (at 147.32 63.5 0) (effects (font (size 1.27 1.27)) (hide yes)))
  (pin "1")
  (pin "2")
  (instances (project "" (path "" (reference "R8") (unit 1))) (project "" (path "" (reference "R5") (unit 1)))))
 (symbol
  (lib_id "power:+3.3V")
  (at 147.32 59.69 0)
  (unit 1)
  (exclude_from_sim no)
  (in_bom yes)
  (on_board yes)
  (dnp no)
  (property "Reference" "#PWR4" (at 147.32 63.5 0) (effects (font (size 1.27 1.27)) (hide yes)))
  (property "Value" "+3.3V" (at 147.701 55.2958 0) (effects (font (size 1.27 1.27))))
  (property "Footprint" "" (at 147.32 59.69 0) (effects (font (size 1.27 1.27))))
  (property "Datasheet" "" (at 147.32 59.69 0) (effects (font (size 1.27 1.27))))
  (property "Description" "" (at 147.32 59.69 0) (effects (font (size 1.27 1.27)) (hide yes)))
  (pin "1")
  (instances (project "" (path "" (reference "#PWR4") (unit 1))) (project "" (path "" (reference "#PWR011") (unit 1)))))
 (symbol
  (lib_id "Device:R_Small")
  (at 113.03 67.31 90)
  (unit 1)
  (exclude_from_sim no)
  (in_bom no)
  (on_board yes)
  (dnp no)
  (property "Reference" "R7" (at 111.8616 65.8114 0) (effects (font (size 1.27 1.27)) (justify left)))
  (property "Value" "DNI" (at 114.173 65.8114 0) (effects (font (size 1.27 1.27)) (justify left)))
  (property "Footprint" "Resistor_SMD:R_0603_1608Metric" (at 116.84 67.31 0) (effects (font (size 1.27 1.27)) (hide yes)))
  (property "Datasheet" "" (at 113.03 67.31 0) (effects (font (size 1.27 1.27))))
  (property "Description" "" (at 113.03 67.31 0) (effects (font (size 1.27 1.27)) (hide yes)))
  (pin "1")
  (pin "2")
  (instances (project "" (path "" (reference "R7") (unit 1))) (project "" (path "" (reference "R9") (unit 1)))))
 (symbol
  (lib_id "Device:R_Small")
  (at 113.03 60.96 90)
  (unit 1)
  (exclude_from_sim no)
  (in_bom yes)
  (on_board yes)
  (dnp no)
  (property "Reference" "R6" (at 111.8616 59.4614 0) (effects (font (size 1.27 1.27)) (justify left)))
  (property "Value" "0R" (at 114.173 59.4614 0) (effects (font (size 1.27 1.27)) (justify left)))
  (property "Footprint" "Resistor_SMD:R_0603_1608Metric" (at 116.84 60.96 0) (effects (font (size 1.27 1.27)) (hide yes)))
  (property "Datasheet" "" (at 113.03 60.96 0) (effects (font (size 1.27 1.27))))
  (property "Description" "" (at 113.03 60.96 0) (effects (font (size 1.27 1.27)) (hide yes)))
  (property "LCSC" "C2889381" (at 113.03 60.96 0) (effects (font (size 1.27 1.27)) (hide yes)))
  (pin "1")
  (pin "2")
  (instances (project "" (path "" (reference "R6") (unit 1))) (project "" (path "" (reference "R8") (unit 1)))))
 (symbol
  (lib_id "Device:R_Small")
  (at 113.03 54.61 90)
  (unit 1)
  (exclude_from_sim no)
  (in_bom no)
  (on_board yes)
  (dnp no)
  (property "Reference" "R5" (at 111.8616 53.1114 0) (effects (font (size 1.27 1.27)) (justify left)))
  (property "Value" "DNI" (at 114.173 53.1114 0) (effects (font (size 1.27 1.27)) (justify left)))
  (property "Footprint" "Resistor_SMD:R_0603_1608Metric" (at 116.84 54.61 0) (effects (font (size 1.27 1.27)) (hide yes)))
  (property "Datasheet" "" (at 113.03 54.61 0) (effects (font (size 1.27 1.27))))
  (property "Description" "" (at 113.03 54.61 0) (effects (font (size 1.27 1.27)) (hide yes)))
  (pin "1")
  (pin "2")
  (instances (project "" (path "" (reference "R5") (unit 1))) (project "" (path "" (reference "R7") (unit 1)))))
 (symbol
  (lib_id "Device:R_Small")
  (at 113.03 48.26 90)
  (unit 1)
  (exclude_from_sim no)
  (in_bom no)
  (on_board yes)
  (dnp no)
  (property "Reference" "R4" (at 111.8616 46.7614 0) (effects (font (size 1.27 1.27)) (justify left)))
  (property "Value" "DNI" (at 114.173 46.7614 0) (effects (font (size 1.27 1.27)) (justify left)))
  (property "Footprint" "Resistor_SMD:R_0603_1608Metric" (at 116.84 48.26 0) (effects (font (size 1.27 1.27)) (hide yes)))
  (property "Datasheet" "" (at 113.03 48.26 0) (effects (font (size 1.27 1.27))))
  (property "Description" "" (at 113.03 48.26 0) (effects (font (size 1.27 1.27)) (hide yes)))
  (pin "1")
  (pin "2")
  (instances (project "" (path "" (reference "R4") (unit 1))) (project "" (path "" (reference "R6") (unit 1)))))
 (symbol
  (lib_id "Device:R_Small")
  (at 113.03 41.91 90)
  (unit 1)
  (exclude_from_sim no)
  (in_bom no)
  (on_board yes)
  (dnp no)
  (property "Reference" "R3" (at 111.8616 40.4114 0) (effects (font (size 1.27 1.27)) (justify left)))
  (property "Value" "DNI" (at 114.173 40.4114 0) (effects (font (size 1.27 1.27)) (justify left)))
  (property "Footprint" "Resistor_SMD:R_0603_1608Metric" (at 116.84 41.91 0) (effects (font (size 1.27 1.27)) (hide yes)))
  (property "Datasheet" "" (at 113.03 41.91 0) (effects (font (size 1.27 1.27))))
  (property "Description" "" (at 113.03 41.91 0) (effects (font (size 1.27 1.27)) (hide yes)))
  (pin "1")
  (pin "2")
  (instances (project "LoRaZeroHAT" (path "" (reference "R3") (unit 1)))))
 (symbol
  (lib_id "Device:R_Small")
  (at 87.63 130.81 90)
  (unit 1)
  (exclude_from_sim no)
  (in_bom yes)
  (on_board yes)
  (dnp no)
  (property "Reference" "R2" (at 86.4616 129.3114 0) (effects (font (size 1.27 1.27)) (justify left)))
  (property "Value" "0R" (at 88.773 129.3114 0) (effects (font (size 1.27 1.27)) (justify left)))
  (property "Footprint" "Resistor_SMD:R_0603_1608Metric" (at 91.44 130.81 0) (effects (font (size 1.27 1.27)) (hide yes)))
  (property "Datasheet" "" (at 87.63 130.81 0) (effects (font (size 1.27 1.27))))
  (property "Description" "" (at 87.63 130.81 0) (effects (font (size 1.27 1.27)) (hide yes)))
  (property "LCSC" "C2889381" (at 87.63 130.81 0) (effects (font (size 1.27 1.27)) (hide yes)))
  (pin "1")
  (pin "2")
  (instances (project "LoRaZeroHAT" (path "" (reference "R2") (unit 1)))))
 (symbol
  (lib_id "power:GND")
  (at 87.63 118.11 0)
  (unit 1)
  (exclude_from_sim no)
  (in_bom yes)
  (on_board yes)
  (dnp no)
  (property "Reference" "#PWR1" (at 87.63 124.46 0) (effects (font (size 1.27 1.27)) (hide yes)))
  (property "Value" "GND" (at 87.757 122.5042 0) (effects (font (size 1.27 1.27))))
  (property "Footprint" "" (at 87.63 118.11 0) (effects (font (size 1.27 1.27))))
  (property "Datasheet" "" (at 87.63 118.11 0) (effects (font (size 1.27 1.27))))
  (property "Description" "" (at 87.63 118.11 0) (effects (font (size 1.27 1.27)) (hide yes)))
  (pin "1")
  (instances (project "" (path "" (reference "#PWR1") (unit 1))) (project "" (path "" (reference "#PWR019") (unit 1)))))
 (symbol
  (lib_id "Device:R_Small")
  (at 87.63 114.3 0)
  (unit 1)
  (exclude_from_sim no)
  (in_bom yes)
  (on_board yes)
  (dnp no)
  (property "Reference" "R1" (at 89.1286 113.1316 0) (effects (font (size 1.27 1.27)) (justify left)))
  (property "Value" "10k" (at 89.1286 115.443 0) (effects (font (size 1.27 1.27)) (justify left)))
  (property "Footprint" "Resistor_SMD:R_0603_1608Metric" (at 87.63 118.11 0) (effects (font (size 1.27 1.27)) (hide yes)))
  (property "Datasheet" "" (at 87.63 114.3 0) (effects (font (size 1.27 1.27))))
  (property "Description" "" (at 87.63 114.3 0) (effects (font (size 1.27 1.27)) (hide yes)))
  (property "LCSC" "C25804" (at 87.63 114.3 0) (effects (font (size 1.27 1.27)) (hide yes)))
  (pin "1")
  (pin "2")
  (instances (project "" (path "" (reference "R1") (unit 1))) (project "" (path "" (reference "R13") (unit 1))))))
